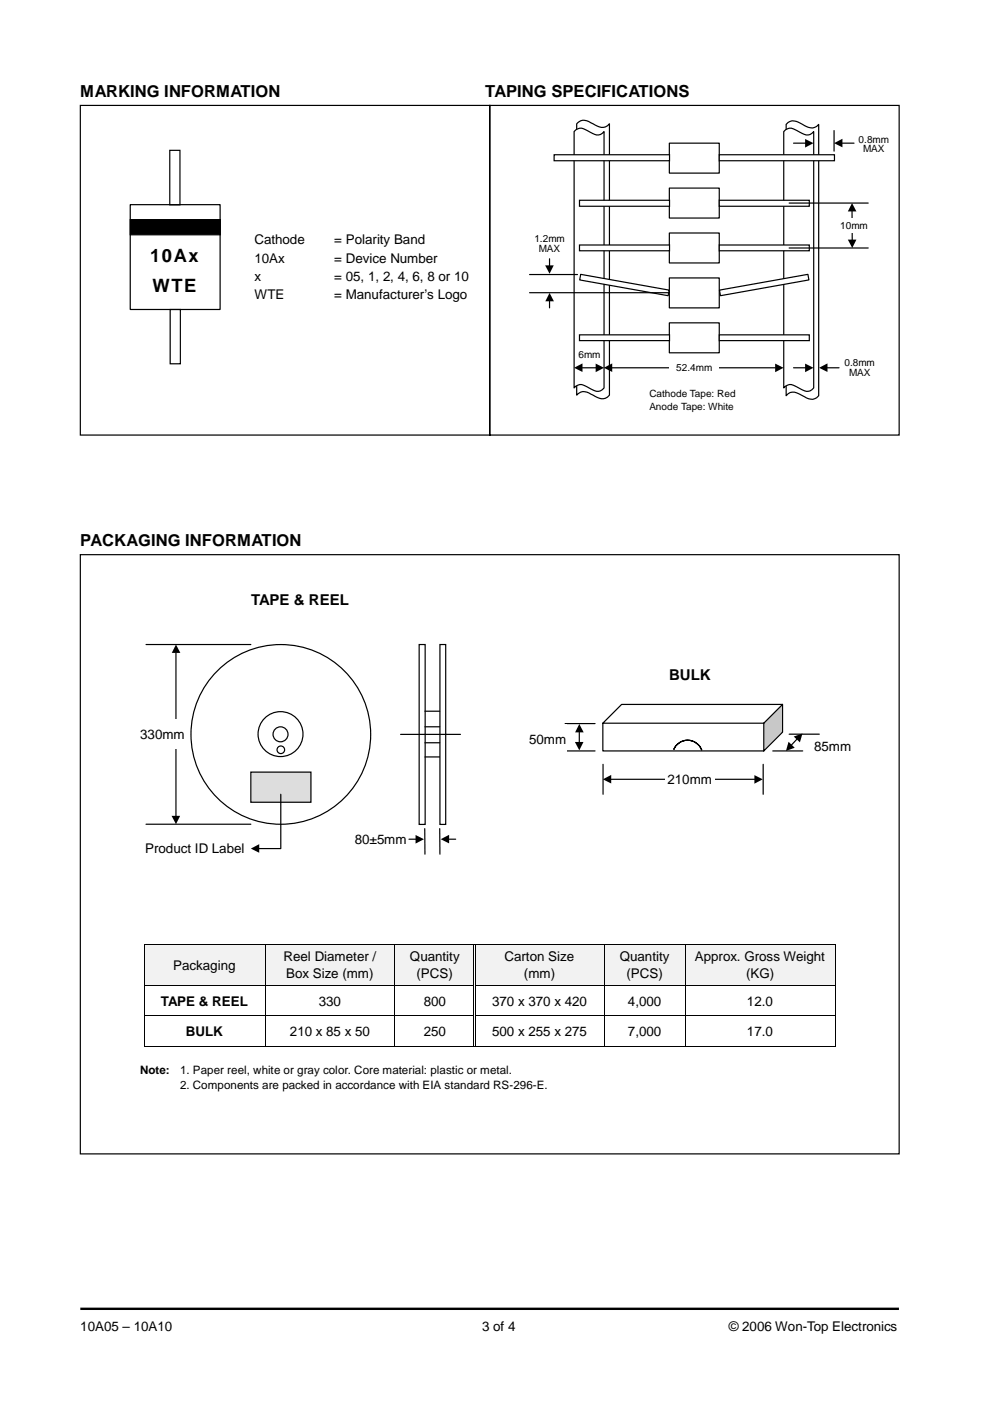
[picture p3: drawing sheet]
<svg xmlns="http://www.w3.org/2000/svg" width="210mm" height="297mm" viewBox="0 0 210 297" stroke-linecap="round" stroke-linejoin="round" font-family="sans-serif">
<path d="M17 277.5h173.6" fill="none" stroke="#000" stroke-width=".51"/>
<g fill="#f2f2f2">
<path d="M30.6 200.3h25.5v6h-25.5z"/>
<path d="M30.6 206.3h25.5v2.5h-25.5z"/>
<path d="M56.3 200.3h27.3v4.2h-27.3z"/>
<path d="M56.3 204.5h27.3v3.6h-27.3z"/>
<path d="M56.3 208.1h27.3v.7h-27.3z"/>
<path d="M83.8 200.3h16.6v4.2h-16.6z"/>
<path d="M83.8 204.5h16.6v3.6h-16.6z"/>
<path d="M83.8 208.1h16.6v.7h-16.6z"/>
<path d="M100.9 200.3h27.2v4.2h-27.2z"/>
<path d="M100.9 204.5h27.2v3.6h-27.2z"/>
<path d="M100.9 208.1h27.2v.7h-27.2z"/>
<path d="M128.2 200.3h17v4.2h-17z"/>
<path d="M128.2 204.5h17v3.6h-17z"/>
<path d="M128.2 208.1h17v.7h-17z"/>
<path d="M145.4 200.3h31.6v4.2h-31.6z"/>
<path d="M145.4 204.5h31.6v3.6h-31.6z"/>
<path d="M145.4 208.1h31.6v.7h-31.6z"/>
</g>
<g fill="none" stroke="#000" stroke-width=".21">
<path d="M30.5 200.2h146.6M30.5 208.9h69.9M30.5 215.4h69.9M30.5 200.3v8.5M30.5 209v6.3M30.5 215.5v6.5M56.2 200.3v8.5M56.2 209v6.3M56.2 215.5v6.5M83.7 200.3v8.5M83.7 209v6.3M83.7 215.5v6.5"/>
<path d="M100.5 200.3v8.5M100.5 209v6.3M100.5 215.5v6.3M100.8 200.3v8.5M100.8 209v6.3M100.8 215.5v6.3M100.9 208.9h76.2M100.9 215.4h76.2M128.2 200.3v8.5M128.2 209v6.3M128.2 215.5v6.5M145.3 200.3v8.5"/>
<path d="M145.3 209v6.3M145.3 215.5v6.5M177.1 200.3v8.5M177.1 209v6.3M177.1 215.5v6.5M30.6 221.9h25.5M56.3 221.9h27.3M83.8 221.9h44.3M128.2 221.9h17M145.4 221.9h31.6"/>
</g>
<path d="M100.4 208.8h.2v.2h-.2zM100.4 215.3h.2v.2h-.2zM100.7 208.8h.2v.2h-.2zM100.7 215.3h.2v.2h-.2z" fill="#000"/>
<path d="M17 22.4h86.9v69.8h-86.9zM103.8 22.4h86.8v69.8h-86.8zM17 117.6h173.6v127h-173.6z" fill="none" stroke="#000" stroke-width=".25"/>
<path d="M27.6 46.6h19.1v3.2h-19.1z" fill="#000" stroke="#000" stroke-width=".25"/>
<g fill="#fff" stroke="#000" stroke-width=".25">
<path d="M36 31.9h2.2v11.5h-2.2z"/>
<path d="M36.1 65.6h2.1v11.5h-2.1z"/>
</g>
<path d="M122.5 26a1.99 1.99 0 0 1 2.8 0l1.3 .7a1.96 1.96 0 0 0 2.6-.5v57.6a2.11 2.11 0 0 1-3 .2l-.9-.4a2.02 2.02 0 0 0-3 .2v-57.6zM27.6 43.4h19.1v22.2h-19.1z" fill="none" stroke="#000" stroke-width=".25"/>
<path d="M122.1 27.5a1.94 1.94 0 0 1 2.4 .2l1.2 .6a1.69 1.69 0 0 0 2.4-.4v54.4a1.86 1.86 0 0 1-2.8 .2l-1.2-.7a1.69 1.69 0 0 0-2.4 .5v-54.4z" fill-rule="evenodd" fill="#fff" stroke="#000" stroke-width=".25"/>
<path d="M167.1 26a2.67 2.67 0 0 1 3.1 .4 2.4 2.4 0 0 0 3.4 0v57.5a2.01 2.01 0 0 1-3 .2l-1.3-.7a1.9 1.9 0 0 0-2.6 .5v-57.5z" fill="none" stroke="#000" stroke-width=".25"/>
<g fill="#fff" stroke="#000" stroke-width=".25">
<path d="M166.6 27.5a1.94 1.94 0 0 1 2.4 .2l1.2 .6a1.69 1.69 0 0 0 2.3-.4v54.4a1.86 1.86 0 0 1-2.8 .2l-1.2-.7a1.69 1.69 0 0 0-2.3 .5v-54.4z" fill-rule="evenodd"/>
<path d="M141.9 30.4h10.6v6.3h-10.6z" fill-rule="evenodd"/>
<path d="M141.9 39.9h10.6v6.3h-10.6z" fill-rule="evenodd"/>
<path d="M141.9 49.4h10.6v6.4h-10.6z" fill-rule="evenodd"/>
<path d="M141.9 58.9h10.6v6.4h-10.6z" fill-rule="evenodd"/>
<path d="M141.9 68.5h10.6v6.3h-10.6z" fill-rule="evenodd"/>
</g>
<path d="M152.5 42.5h19.1v1.2h-19.1z" fill="#fff" stroke="#000" stroke-width=".25"/>
<path d="M167.3 43.1h16.8" fill="none" stroke="#000" stroke-width=".25"/>
<g fill="#fff" stroke="#000" stroke-width=".25">
<path d="M122.9 42.5h19.1v1.2h-19.1z"/>
<path d="M152.5 51.9h19.1v1.3h-19.1z"/>
<path d="M122.9 51.9h19.1v1.3h-19.1z"/>
<path d="M152.5 71h19.1v1.2h-19.1z"/>
<path d="M122.9 71h19.1v1.2h-19.1z"/>
<path d="M152.5 32.8h24.4v1.3h-24.4z"/>
<path d="M117.5 32.8h24.5v1.3h-24.5z"/>
</g>
<g fill="#fff" stroke="#000" stroke-width=".25">
<path d="M152.5 61.5l18.8-3.3 .2 1.2-18.7 3.3z" fill-rule="evenodd"/>
<path d="M123.1 58.2l18.8 3.3-.2 1.2-18.8-3.3z" fill-rule="evenodd"/>
</g>
<g fill="none" stroke="#000" stroke-width=".25">
<path d="M168.2 30.4h2.6M176.8 27.7v4.3M178.5 30.4h2.6M112.3 58.2h10.1M116.5 54.9v1.4M167.3 52.6h16.8M180.7 44.7v6.2M112.3 62.1h29.6M116.5 63.8v1.5M123.4 78h3M129.7 78h34.7M168.2 78h2.6"/>
<path d="M175.4 78h2.5"/>
</g>
<path d="M170.7 29.5l1.8 .9-1.8 .9zM176.8 30.4l1.8-1v1.8zM115.6 56.3h1.8l-.9 1.7zM179.8 50.8h1.8l-.9 1.8zM180.7 43.1l.9 1.7h-1.8zM116.5 62.1l.9 1.8h-1.8zM121.7 78l1.8-1v1.9zM126.3 77.1l1.8 .9-1.8 .9zM128 78l1.8-1v1.9zM164.4 77.1l1.7 .9-1.7 .9zM170.7 77.1l1.8 .9-1.8 .9zM173.7 78l1.7-1v1.9z" fill="#000"/>
<g fill="#fff">
<path d="M176.8 46.2h8.5v3.2h-8.5z"/>
<path d="M141.9 76.4h10.6v3.2h-10.6z"/>
<path d="M137.7 82h19v6.3h-19z"/>
</g>
<g fill="#fff" stroke="#000" stroke-width=".25">
<circle cx="59.5" cy="155.7" r="19.1"/>
<circle cx="59.5" cy="155.6" r="4.8"/>
<circle cx="59.5" cy="155.7" r="1.59"/>
<circle cx="59.5" cy="159" r=".8"/>
</g>
<path d="M31 136.7h22.2M37.3 138.3v34.8M31 174.8h22.2" fill="none" stroke="#000" stroke-width=".25"/>
<path d="M37.3 136.7l.9 1.7h-1.8zM36.4 173h1.8l-.9 1.8z" fill="#000"/>
<path d="M29.7 152.5h10.6v6.4h-10.6z" fill="#fff"/>
<path d="M53.2 163.7h12.7v6.4h-12.7z" fill="#ddd" stroke="#000" stroke-width=".25"/>
<g fill="#fff" stroke="#000" stroke-width=".25">
<path d="M88.9 136.7h1.2v38.1h-1.2z"/>
<path d="M93.3 136.7h1.2v38.1h-1.2z"/>
</g>
<path d="M84.9 155.7h12.7M90.1 150.8h3.1M90.1 154.1h3.1M90.1 157.5h3.1M59.5 168.4v11.5h-4.6M86.7 177.9h1.5M90.1 175.7v5.4M90.1 160.5h3.1M93.2 175.7l.1 5.4M95.1 177.9h1.5" fill="none" stroke="#000" stroke-width=".25"/>
<path d="M53.2 179.9l1.8-.9v1.8zM88.1 177l1.8 .9-1.8 1zM93.4 177.9l1.8-.9v1.8z" fill="#000"/>
<g fill="#fff">
<path d="M131.8 149.4h34.1v5.8l-4 4h-34.1v-5.9z" fill-rule="evenodd"/>
<path d="M131.8 149.4h34.1l-4 3.9h-34.1z" fill-rule="evenodd"/>
</g>
<path d="M165.9 149.4v5.8l-4 4v-5.9z" fill-rule="evenodd" fill="#cdcdcd"/>
<path d="M119.8 153.4h6.4M119.8 159.2h6.4M122.8 155.2v2.2M131.8 149.4h34.1v5.8l-4 4h-34.1v-5.9zM161.9 153.3v5.9M163.8 159.2h6.4M165.9 149.4l-4 3.9h-34.1M167.3 155.7h6.4M169 156.7l-1.2 1.3M127.9 162.1v6.3M129.5 165.2h30.5M161.8 162.1v6.3" fill="none" stroke="#000" stroke-width=".25"/>
<path d="M121.9 157.3h1.8l-.9 1.8zM122.8 153.5l1 1.8h-1.9zM167.2 157.3l1.3 1.2-1.9 .7zM168.3 156.2l1.9-.7-.6 1.9zM127.8 165.2l1.8-.9v1.8zM159.9 164.3l1.8 .9-1.8 1z" fill="#000"/>
<path d="M143.6 157.8a3.2 3.2 0 0 1 5.2 1.2 3.2 3.2 0 0 0-3-2.1 3.2 3.2 0 0 0-3 2.1z" fill-rule="evenodd" fill="#fff" stroke="#000" stroke-width=".25"/>
<g fill="#fff">
<path d="M141 162.1h10.6v6.3h-10.6z"/>
<path d="M110.6 153.5h9.5v6.4h-9.5z"/>
</g>
<g font-size="3.9">
<text x="31.8" y="55.5">10Ax</text>
<text x="32.3" y="61.8">WTE</text>
</g>
<g font-size="3.5">
<text x="17" y="20.5">MARKING INFORMATION</text>
<text x="102.9" y="20.5">TAPING SPECIFICATIONS</text>
<text x="17" y="115.7">PACKAGING INFORMATION</text>
</g>
<g font-size="3.2">
<text x="53.2" y="128.3">TAPE &amp; REEL</text>
<text x="141.9" y="144.1">BULK</text>
</g>
<g font-size="2.8">
<text x="53.9" y="51.8">Cathode</text>
<text x="70.9" y="51.8">= Polarity Band</text>
<text x="53.9" y="55.7">10Ax</text>
<text x="53.9" y="59.6">x</text>
<text x="70.9" y="55.7">= Device Number</text>
<text x="70.9" y="59.6">= 05, 1, 2, 4, 6, 8 or 10</text>
<text x="53.9" y="63.5">WTE</text>
<text x="70.9" y="63.5">= Manufacturer’s Logo</text>
<text x="29.7" y="156.7">330mm</text>
<text x="112.2" y="157.7">50mm</text>
<text x="172.6" y="159.2">85mm</text>
<text x="141.5" y="166.2">210mm</text>
<text x="75.2" y="178.9">80±5mm</text>
<text x="30.8" y="180.9">Product ID Label</text>
<text x="60.1" y="203.8">Reel Diameter /</text>
<text x="86.9" y="203.8">Quantity</text>
<text x="107" y="203.8">Carton Size</text>
<text x="131.4" y="203.8">Quantity</text>
<text x="147.3" y="203.8">Approx. Gross Weight</text>
<text x="36.7" y="205.6">Packaging</text>
<text x="60.7" y="207.4">Box Size (mm)</text>
<text x="88.3" y="207.4">(PCS)</text>
<text x="111.1" y="207.4">(mm)</text>
<text x="132.9" y="207.4">(PCS)</text>
<text x="158.2" y="207.4">(KG)</text>
<text x="34.1" y="213.2">TAPE &amp; REEL</text>
<text x="67.6" y="213.2">330</text>
<text x="89.8" y="213.2">800</text>
<text x="104.4" y="213.2">370 x 370 x 420</text>
<text x="133.1" y="213.2">4,000</text>
<text x="158.4" y="213.2">12.0</text>
<text x="39.4" y="219.7">BULK</text>
<text x="61.5" y="219.7">210 x 85 x 50</text>
<text x="89.8" y="219.7">250</text>
<text x="104.4" y="219.7">500 x 255 x 275</text>
<text x="133.1" y="219.7">7,000</text>
<text x="158.4" y="219.7">17.0</text>
<text x="17" y="282.2">10A05 – 10A10</text>
<text x="102.2" y="282.2">3 of 4</text>
<text x="154.5" y="282.2">© 2006 Won-Top Electronics</text>
</g>
<g font-size="2.5">
<text x="29.7" y="227.7">Note:</text>
<text x="38.2" y="227.7">1. Paper reel, white or gray color. Core material: plastic or metal.</text>
<text x="38.2" y="230.8">2. Components are packed in accordance with EIA standard RS-296-E.</text>
</g>
<g font-size="2.1">
<text x="182" y="30.2">0.8mm</text>
<text x="183" y="32.3">MAX</text>
<text x="113.3" y="51.4">1.2mm</text>
<text x="114.2" y="53.5">MAX</text>
<text x="178.2" y="48.5">10mm</text>
<text x="122.7" y="75.9">6mm</text>
<text x="179" y="77.6">0.8mm</text>
<text x="143.4" y="78.6">52.4mm</text>
<text x="180" y="79.7">MAX</text>
<text x="137.7" y="84.1">Cathode Tape: Red</text>
<text x="137.7" y="87">Anode Tape: White</text>
</g>
</svg>
